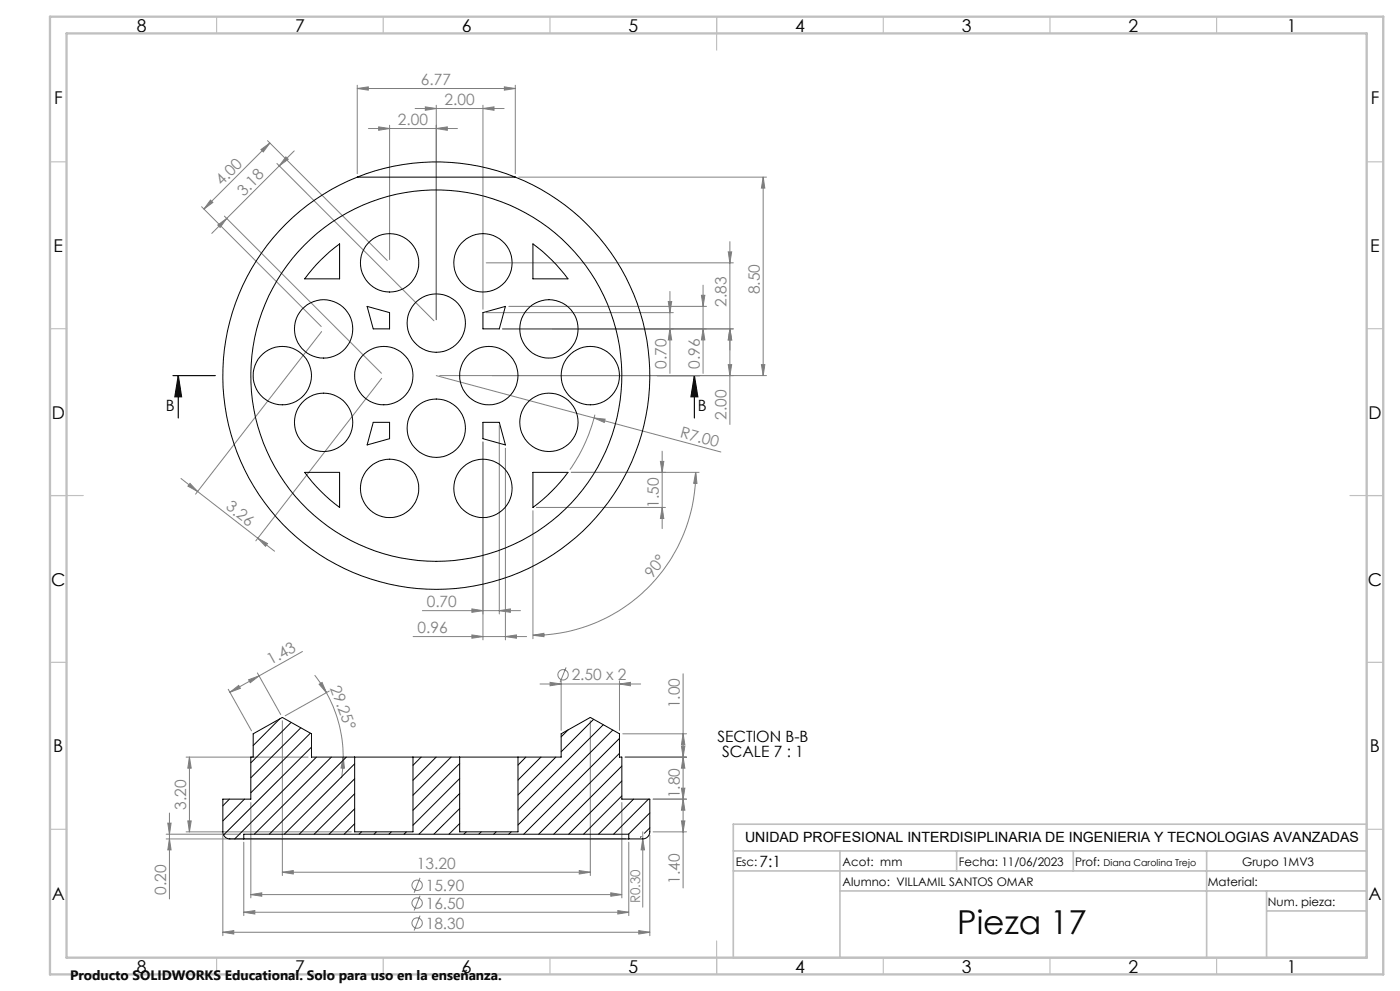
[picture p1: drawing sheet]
<svg xmlns="http://www.w3.org/2000/svg" width="420mm" height="297mm" viewBox="0 0 420 297" stroke-linecap="round" stroke-linejoin="round" font-family="sans-serif">
<g fill="none" stroke="#808080" stroke-width=".3">
<path d="M107.2 26.5l3.3-.5v1zM107.2 25.5v26.6M107.2 26.5h47.4M110.5 38.5h26.7M113.6 38l3.3 .5-3.3 .5zM116.9 37.5v40.3M124.5 32.5h26.7M127.6 32l3.3 .5-3.3 .6zM130.9 38.5l3.3-.5v1zM130.9 31.5v64.3M144.9 32.5l3.3-.5v1.1zM144.9 31.5v61.2"/>
<path d="M151.3 26l3.3 .5-3.3 .5zM154.6 25.5v26.6M63.1 60l.8 .7-2.7 1.9zM78.3 44.8l2.7-1.9-2 2.6zM80.3 42.2l35.9 35.9M81 42.9l-19.8 19.7M83.1 49l47.1 47.1M85.8 47l.7 .7-2.7 2zM88.3 45.2l-24.8 24.8M155.6 53.1h74.3M229 53.1v59.5M229 53.1l.4 3.3h-1z"/>
<path d="M60.5 61.9l35.9 36M65.3 67.4l2.7-1.9-2 2.7zM67.3 64.8l47.1 47.1M145.9 78.8h74.1M218.5 75.5h1l-.5 3.3zM219 72.4v54.8M96.5 99.4l-37.8 48.7M145.9 93.7h56.1M150.8 98.6h69.2M152.6 91.8h59.3M200.5 90.4h1l-.5 3.3zM201 87.3v24.6"/>
<path d="M201 98.6l.5 3.3h-1zM210.4 88.5h1.1l-.6 3.3zM210.9 85.5v26.4M210.9 98.6l.6 3.3h-1.1zM219 98.6l.5 3.3h-1zM114.5 113.4l-37.8 48.7M130.9 112.6l47.3 12.7M131.9 112.6h98M218.5 109.3h1l-.5 3.3zM228.4 109.3h1l-.4 3.3zM144.9 132.5v59.3M149.8 127.6v56.4"/>
<path d="M151.6 134.3v57.5M178.2 125.3l3.3 .3-.2 1zM178.2 125.3l38.1 10.2M178.5 124.3a49 49 0 0 1-7.5 16.5M198.1 138.3h1l-.5 3.3zM198.6 135.2v23.2M54.3 143.4l5 3.9M57 144.9l2.3 2.4-2.9-1.6zM59.3 147.3l23.1 17.9M159.9 153.1v38.3M160.9 152.1h38.7M198.6 152.1l.5 3.3h-1z"/>
<path d="M208.7 141.6l.4 3.3-1-.1zM208.7 141.6a48.8 48.8 0 0 1-48.8 48.8M209.7 141.6h-38.3M77.3 161.3l3 1.6-.6 .8zM90.7 195.3l-21.7 12.2M123.9 190.8h34.1M126.7 183h29.4M141.6 182.5l3.3 .5-3.3 .5zM141.6 190.3l3.3 .5-3.3 .5zM149.8 183l3.3-.5v1zM151.6 190.8l3.3-.5v1zM159.9 190.4l3.3-.6v1z"/>
<path d="M68.5 206.6l7 12.4M69 207.5l2.6-2.1 .5 .9zM74.6 203.7l3.1-1.1-2.6 2zM77.2 201.7l7 12.4M84.7 216v46.4M94.4 202.3l3.5 5.3M95.7 205.1l.9-.6 1.3 3.1zM97.9 207.6a40 40 0 0 1 5.1 19.3M98.8 207.1l-13.3 7.4M162 205h30.2M165 204.5l3.3 .5-3.3 .5zM168.3 204v14.9"/>
<path d="M169.8 200l-1.8 4.5M177.1 216v46.4M185.8 205l3.3-.5v1zM185.8 204v14.9M186.8 219.9h19.2M204.9 201.9v64.2M204.9 219.9l.6 3.3h-1.1zM55.8 226.9h36.6M56.8 226.9l.6 3.3h-1.1zM56.8 226.9v22.4M103 226.9l.3 3.3h-1zM103 226.9l-.6 6.3"/>
<path d="M187.5 226.9h18.5M195.9 239.5h10.1M204.4 223.6h1.1l-.6 3.3zM204.4 236.2h1.1l-.6 3.3zM204.9 239.5l.6 3.3h-1.1zM204.9 226.9l.6 3.3h-1.1zM49.8 250h22.3M49.8 251.4h137.8M50.3 246.7h1l-.5 3.3zM50.8 251.4l.5 3.3h-1zM50.8 243.7v25.7M55.8 249.3h49.6"/>
<path d="M56.3 246h1.1l-.6 3.3zM66.9 250.3v30.1M73.1 252.4v22M75.2 240.5v28.6M186.5 240.5v28.6M188.6 252.4v22M192.8 251.4l.6 3.3h-1.1zM192.8 249.3v22.6M194.9 250.3v30.1M195.9 249.3h10.1M204.4 246h1.1l-.6 3.3zM66.9 279.4l3.2-.5v1z"/>
<path d="M66.9 279.4h128M73.1 273.4l3.3-.5v1zM73.1 273.4h115.5M75.2 268.1l3.3-.5v1zM75.2 268.1h111.3M84.7 261.4l3.3-.5v1zM84.7 261.4h92.4M126 268.4l-1.8 4.5M126 274.4l-1.8 4.5M126 263.1l-1.8 4.4M173.8 260.9l3.3 .5-3.3 .5zM183.2 267.6l3.3 .5-3.3 .5z"/>
<path d="M185.3 272.9l3.3 .5-3.3 .5zM191.6 278.9l3.3 .5-3.3 .5z"/>
<circle cx="168.9" cy="202.2" r="1.55"/>
<circle cx="125.1" cy="265.3" r="1.55"/>
<circle cx="125.1" cy="270.6" r="1.55"/>
<circle cx="125.1" cy="276.6" r="1.55"/>
</g>
<path d="M51.9 112.6h12.7M53.5 112.6l1 6.3h-2zM53.5 112.6v12.7M197.2 112.6h12.7M208.3 112.6l1 6.3h-2zM208.3 112.6v12.7" fill="none" stroke="#000" stroke-width=".35"/>
<g fill="none" stroke="#c0c0c0" stroke-width=".35">
<path d="M65 5v5M115 5v5M165 5v5M215 5v10M265 5v5M315 5v5M365 5v5M15 48.5h5M410 48.5h5M15 98.5h5M410 98.5h5M15 148.5h10"/>
<path d="M405 148.5h10M15 198.5h5M410 198.5h5M15 248.5h5M410 248.5h5M65 287v5M115 287v5M165 287v5M215 282v10M265 287v5M315 287v5M365 287v5"/>
</g>
<path d="M220 247h190v40h-190zM220 255h190M252 255v32M287 255v6M322 255v6M362 255v32M220 261h190M252 267h158M380 273h30M380 267v20" fill="none" stroke="#c0c0c0" stroke-width=".5"/>
<path d="M15 5h400v287h-400zM20 10h390v277h-390z" fill="none" stroke="#c0c0c0" stroke-width=".7"/>
<path d="M208.3 112.6l1 6.3h-2zM53.5 112.6l1 6.3h-2z" fill="#000"/>
<g fill="#808080">
<path d="M192.8 251.4l.6 3.3h-1.1z"/>
<path d="M178.2 125.3l3.3 .3-.2 1z"/>
<path d="M103 226.9l.3 3.3h-1zM95.7 205.1l.9-.6 1.3 3.1z"/>
<path d="M149.8 183l3.3-.5v1zM141.6 182.5l3.3 .5-3.3 .5z"/>
<path d="M151.3 26l3.3 .5-3.3 .5zM107.2 26.5l3.3-.5v1zM130.9 38.5l3.3-.5v1zM113.6 38l3.3 .5-3.3 .5zM144.9 32.5l3.3-.5v1.1zM127.6 32l3.3 .5-3.3 .6zM151.6 190.8l3.3-.5v1zM141.6 190.3l3.3 .5-3.3 .5zM185.3 272.9l3.3 .5-3.3 .5zM73.1 273.4l3.3-.5v1z"/>
<path d="M165 204.5l3.3 .5-3.3 .5zM185.8 205l3.3-.5v1zM66.9 279.4l3.2-.5v1zM191.6 278.9l3.3 .5-3.3 .5zM75.2 268.1l3.3-.5v1zM183.2 267.6l3.3 .5-3.3 .5zM84.7 261.4l3.3-.5v1zM173.8 260.9l3.3 .5-3.3 .5z"/>
<path d="M74.6 203.7l3.1-1.1-2.6 2zM69 207.5l2.6-2.1 .5 .9z"/>
<path d="M78.3 44.8l2.7-1.9-2 2.6zM63.1 60l.8 .7-2.7 1.9z"/>
<path d="M65.3 67.4l2.7-1.9-2 2.7zM85.8 47l.7 .7-2.7 2z"/>
<path d="M159.9 190.4l3.3-.6v1zM208.7 141.6l.4 3.3-1-.1z"/>
<path d="M210.9 98.6l.6 3.3h-1.1zM210.4 88.5h1.1l-.6 3.3zM204.4 223.6h1.1l-.6 3.3zM204.9 219.9l.6 3.3h-1.1zM204.4 236.2h1.1l-.6 3.3zM204.9 226.9l.6 3.3h-1.1z"/>
<path d="M56.3 246h1.1l-.6 3.3zM56.8 226.9l.6 3.3h-1.1z"/>
<path d="M200.5 90.4h1l-.5 3.3zM201 98.6l.5 3.3h-1zM198.1 138.3h1l-.5 3.3zM198.6 152.1l.5 3.3h-1zM218.5 75.5h1l-.5 3.3zM219 98.6l.5 3.3h-1zM229 53.1l.4 3.3h-1zM228.4 109.3h1l-.4 3.3zM50.3 246.7h1l-.5 3.3zM50.8 251.4l.5 3.3h-1zM204.9 239.5l.6 3.3h-1.1zM204.4 246h1.1l-.6 3.3z"/>
<path d="M219 98.6l.5 3.3h-1zM218.5 109.3h1l-.5 3.3z"/>
<path d="M57 144.9l2.3 2.4-2.9-1.6zM77.3 161.3l3 1.6-.6 .8z"/>
</g>
<g fill="none" stroke="#000" stroke-width=".3">
<path d="M107.2 53.1a64 64 0 0 0-27.3 98.2 64 64 0 0 0 102 0 64 64 0 0 0-27.3-98.2M107.2 53.1a63.8 63.8 0 0 1 47.4 0M107.2 53.1h47.4M96.2 77.9l2.8-2.5 2.9-2.3v10.5h-10.5zM159.9 73.1a49.3 49.3 0 0 1 10.5 10.5h-10.5zM110.1 91.8l6.8 1.9v4.9h-4.9zM144.9 93.7l6.7-1.9-1.8 6.8h-4.9zM112 126.6h4.9v4.9l-6.8 1.8zM144.9 126.6h4.9l1.8 6.7-6.7-1.8zM91.4 141.6h10.5v10.5a49.3 49.3 0 0 1-10.5-10.5zM159.9 141.6h10.5a50.6 50.6 0 0 1-10.5 10.5zM84 215.4l-8 8"/>
<path d="M87.3 216.5l-12.1 12.1M90.2 218.1l-15 15M93.1 219.7l-17.9 17.9M170.5 218.7l-2.2 2.1M178.1 215.6l-9.8 9.7M181 217.2l-25.6 25.6M183.8 218.8l-28.4 28.5M68.8 239.5l-1.9 2M73.3 239.5l-6.4 6.5M93.5 223.9l-26.4 26.4M94.9 226.9l-24.5 24.5M99.4 226.9l-23.1 23.1"/>
<path d="M103.9 226.9l-23.1 23.1M106.4 226.9h-12.9v-7l-8.8-4.9-8.7 4.9v7h-.8v12.6h-8.3v9.8a2.11 2.11 0 0 0 2 2.1h4.2M106.4 226.9h17.5M106.4 226.9v22.4h17.5v-22.4M106.4 228.9l-21.1 21.1M106.4 233.4l-16.6 16.6M106.4 237.9l-12.1 12.1M123.9 226.9h14M126.3 226.9l-2.4 2.5M130.8 226.9l-6.9 7M135.3 226.9l-11.4 11.4M137.9 226.9h17.5"/>
<path d="M137.9 226.9v22.4h17.5v-22.4M137.9 228.8l-14 14M137.9 233.3l-14 14M137.9 237.8l-12.2 12.2M155.4 226.9h12.9v-7l8.8-4.9 8.7 4.9v7h.7v12.6h8.4v9.8a2.17 2.17 0 0 1-2.1 2.1h-4.2M157.8 226.9l-2.4 2.4M162.3 226.9l-6.9 6.9M166.8 226.9l-11.4 11.4M185.8 221.3l-28.7 28.7M185.8 225.8l-24.2 24.2M186.5 229.6l-20.4 20.4M186.5 234.1l-15.9 15.9"/>
<path d="M186.5 238.5l-11.4 11.5M190.1 239.5l-10.5 10.5M194.6 239.5l-10.5 10.5M73.1 251.4h115.5M73.1 251.4v-1.4h115.5v1.4M106.4 242.4l-7.7 7.6M106.4 246.9l-3.1 3.1M108.4 249.3l-.7 .7M112.9 249.3l-.7 .7M117.4 249.3l-.7 .7M121.9 249.3l-.7 .7M137.9 242.3l-7.7 7.7"/>
<path d="M137.9 246.8l-3.2 3.2M139.9 249.3l-.7 .7M144.4 249.3l-.7 .7M148.8 249.3l-.7 .7M153.4 249.3l-.8 .7M192.3 250.7l-.1 .2M194.9 243.6l-6.3 6.4M194.9 248.1l-1.6 1.6"/>
<circle cx="116.9" cy="78.8" r="8.8"/>
<circle cx="144.9" cy="78.8" r="8.8"/>
<circle cx="97.1" cy="98.6" r="8.7"/>
<circle cx="130.9" cy="96.8" r="8.8"/>
<circle cx="164.7" cy="98.6" r="8.7"/>
<circle cx="84.7" cy="112.6" r="8.8"/>
<circle cx="115.1" cy="112.6" r="8.7"/>
<circle cx="130.9" cy="112.6" r="55.6"/>
<circle cx="146.6" cy="112.6" r="8.8"/>
<circle cx="177.1" cy="112.6" r="8.7"/>
<circle cx="97.1" cy="126.6" r="8.8"/>
<circle cx="130.9" cy="128.3" r="8.7"/>
<circle cx="164.7" cy="126.6" r="8.8"/>
<circle cx="116.9" cy="146.4" r="8.7"/>
<circle cx="144.9" cy="146.4" r="8.8"/>
</g>
<text font-size="9.9" x="287.2" y="279.8">Pieza 17</text>
<g font-size="5.3">
<text x="41" y="9.5">8</text>
<text x="88.5" y="9.5">7</text>
<text x="138.5" y="9.5">6</text>
<text x="188.5" y="9.5">5</text>
<text x="238.5" y="9.5">4</text>
<text x="288.5" y="9.5">3</text>
<text x="338.5" y="9.5">2</text>
<text x="386" y="9.5">1</text>
<text x="16.2" y="31.3">F</text>
<text x="411.2" y="31.3">F</text>
<text x="16.1" y="75.5">E</text>
<text x="411.1" y="75.5">E</text>
<text x="15.5" y="125.5">D</text>
<text x="410.5" y="125.5">D</text>
<text x="15.4" y="175.5">C</text>
<text x="410.4" y="175.5">C</text>
<text x="16" y="225.5">B</text>
<text x="411" y="225.5">B</text>
<text x="15.5" y="269.8">A</text>
<text x="410.5" y="269.8">A</text>
<text x="41" y="291.5">8</text>
<text x="88.5" y="291.5">7</text>
<text x="138.5" y="291.5">6</text>
<text x="188.5" y="291.5">5</text>
<text x="238.5" y="291.5">4</text>
<text x="288.5" y="291.5">3</text>
<text x="338.5" y="291.5">2</text>
<text x="386" y="291.5">1</text>
</g>
<g font-size="4.7" fill="#808080">
<text x="126.3" y="25.5">6.77</text>
<text x="133.4" y="31.5">2.00</text>
<text x="119.4" y="37.5">2.00</text>
<text x="66.6" y="55.8" transform="rotate(-45 66.6 55.8)">4.00</text>
<text x="73.1" y="58.9" transform="rotate(-45 73.1 58.9)">3.18</text>
<text x="227.9" y="88.2" transform="rotate(-90 227.9 88.2)">8.50</text>
<text x="218" y="91.9" transform="rotate(-90 218 91.9)">2.83</text>
<text x="200" y="110.6" transform="rotate(-90 200 110.6)">0.70</text>
<text x="209.9" y="110.6" transform="rotate(-90 209.9 110.6)">0.96</text>
<text x="218" y="125.9" transform="rotate(-90 218 125.9)">2.00</text>
<text x="203.8" y="131" transform="rotate(15 203.8 131)">R7.00</text>
<text x="67.5" y="152.4" transform="rotate(38 67.5 152.4)">3.26</text>
<text x="197.6" y="152.2" transform="rotate(-90 197.6 152.2)">1.50</text>
<text x="195.7" y="173.4" transform="rotate(-53 195.7 173.4)">90°</text>
<text x="128" y="182">0.70</text>
<text x="125.2" y="189.7">0.96</text>
<text x="81.2" y="199.4" transform="rotate(-29 81.2 199.4)">1.43</text>
<text x="171.5" y="203.9">2.50 x 2</text>
<text x="99" y="206.3" transform="rotate(69 99 206.3)">29.25°</text>
<text x="203.9" y="212.2" transform="rotate(-90 203.9 212.2)">1.00</text>
<text x="203.9" y="239.2" transform="rotate(-90 203.9 239.2)">1.80</text>
<text x="55.8" y="242.6" transform="rotate(-90 55.8 242.6)">3.20</text>
<text x="125.1" y="260.4">13.20</text>
<text x="49.8" y="268.1" transform="rotate(-90 49.8 268.1)">0.20</text>
<text x="127.7" y="267">15.90</text>
<text x="203.9" y="264.8" transform="rotate(-90 203.9 264.8)">1.40</text>
<text x="127.7" y="272.3">16.50</text>
<text x="127.7" y="278.3">18.30</text>
</g>
<g font-size="4.7">
<text x="49.7" y="123.1">B</text>
<text x="209.4" y="123.1">B</text>
<text x="215.2" y="222.3">SECTION B-B</text>
<text x="216.6" y="226.9">SCALE 7 : 1</text>
<text x="227.8" y="259.8">7:1</text>
</g>
<text font-size="4.2" x="223.5" y="252.5">UNIDAD PROFESIONAL INTERDISIPLINARIA DE INGENIERIA Y TECNOLOGIAS AVANZADAS</text>
<text font-size="4.1" x="21" y="293.7">Producto SOLIDWORKS Educational. Solo para uso en la enseñanza.</text>
<text font-size="4" fill="#808080" x="192" y="270.8" transform="rotate(-90 192 270.8)">R0.30</text>
<g font-size="3.5">
<text x="220.7" y="259.5">Esc:</text>
<text x="252.8" y="259.5">Acot: mm</text>
<text x="287.6" y="259.5">Fecha: 11/06/2023</text>
<text x="322.5" y="259.5">Prof:</text>
<text x="372.6" y="259.5">Grupo 1MV3</text>
<text x="252.8" y="265.6">Alumno: VILLAMIL SANTOS OMAR</text>
<text x="362.3" y="265.6">Material:</text>
<text x="380.4" y="271.4">Num. pieza:</text>
</g>
<text font-size="2.8" x="331" y="259.5">Diana Carolina Trejo</text>
</svg>
